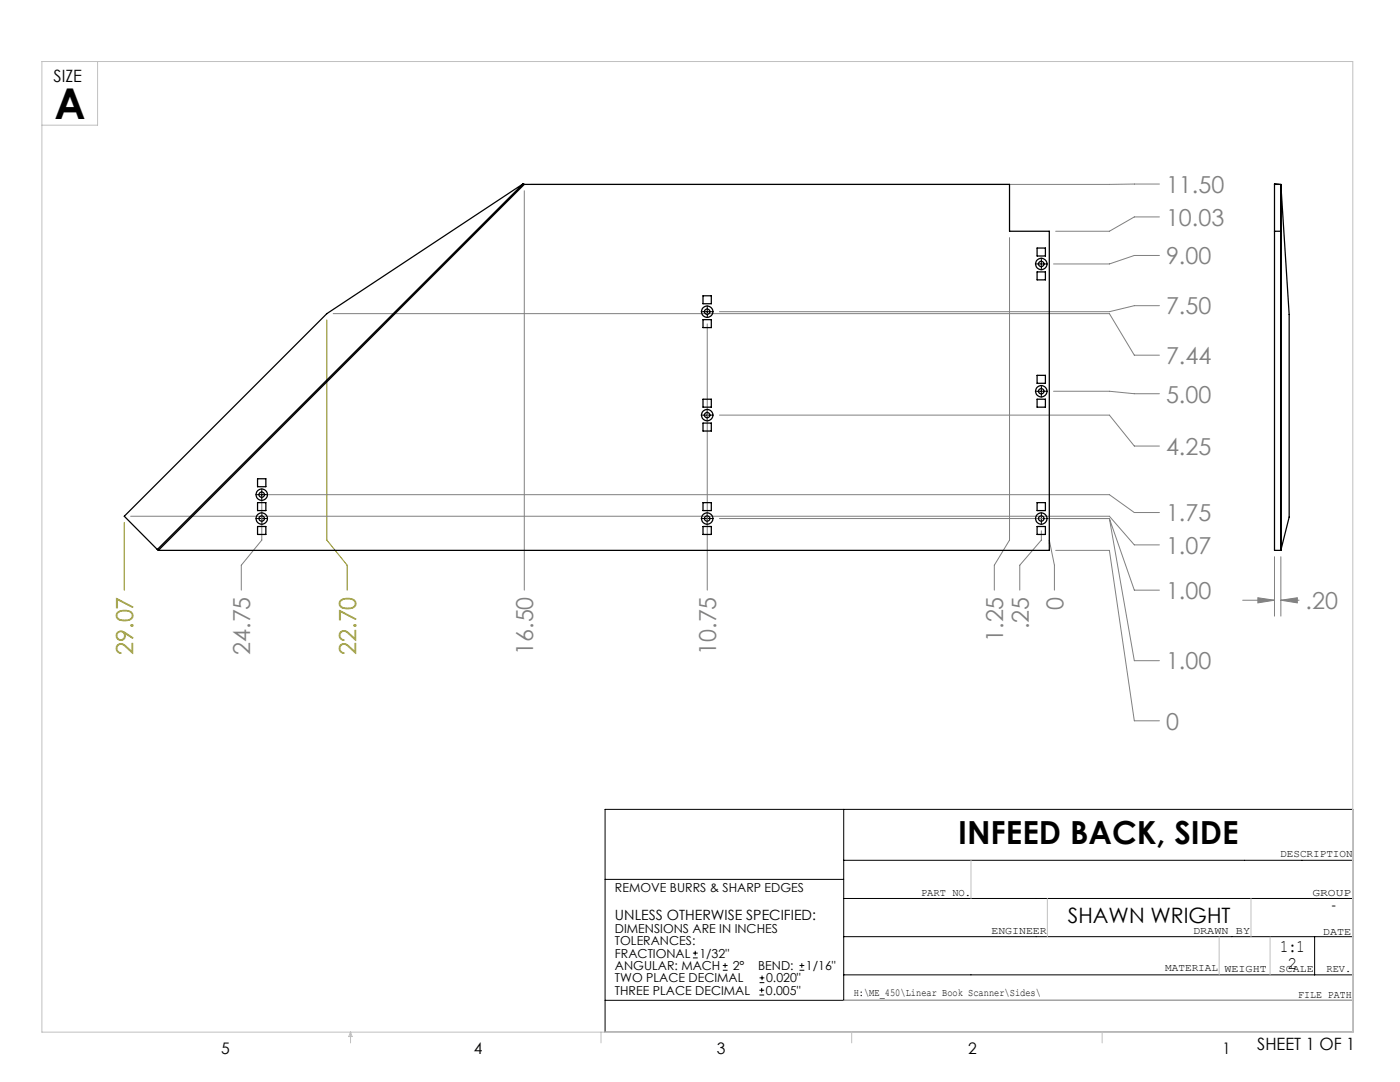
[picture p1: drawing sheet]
<svg xmlns="http://www.w3.org/2000/svg" width="279mm" height="216mm" viewBox="0 0 279 216" stroke-linecap="round" stroke-linejoin="round" font-family="sans-serif">
<g fill="none" stroke="#000" stroke-width=".2">
<path d="M206.6 52.7h2.4M207.8 51.5v2.3M139.9 62.2h2.4M141.1 61v2.4M206.6 78.1h2.4M207.8 76.9v2.3M51 98.7h2.4M52.2 97.5v2.4M139.9 82.8h2.4M141.1 81.7v2.3M51 103.5h2.4M52.2 102.3v2.3"/>
<path d="M139.9 103.5h2.4M141.1 102.3v2.3M206.6 103.5h2.4M207.8 102.3v2.3M120.8 161.5h149.2v44.5h-149.2zM120.8 175.5h47.6M168.4 179.3h101.6M168.4 161.5v38.1M168.4 171.7h101.6M120.8 199.6h149.2M138.3 191.1h.9M138.3 190.2h.9"/>
<path d="M138.7 189.7v.9M144.3 193.6h.9M144.3 192.7h.9M144.7 192.2v.9M151.6 198.5h.9M151.6 197.6h.9M151.6 196.1h.9M151.6 195.1h.9M152 197.1v.9M152.1 194.7v.9M159.6 193.6h.9M159.6 192.7h.9"/>
<path d="M160 192.2v.9M168.4 186.9h101.6M168.4 194.5h101.6M262.4 186.9v7.6"/>
</g>
<g fill="none" stroke="#808080" stroke-width=".2">
<path d="M104.6 38.1v79.7M231.4 36.7l-125.5 .1M201.5 47.4v60.4l-3.1 5v5M231.4 51h-5l-5 1.7h-11.1M231.4 43.3h-5l-5 2.8h-10.7M66.5 62.6h154.9l5 8.3h5M141.1 64.6v53.2M210.3 78.1h11.1l5 .5h5M231.4 61h-5l-5 1.2h-77.8M52.2 100v7.8l-4 5v5M53.5 98.7h167.9l5 3.6h5M143.6 82.8h77.8l5 6.2h5"/>
<path d="M26.1 103h195.3l5 5.7h5M143.6 103.5h77.8M207.8 105.9v1.9l-4.3 5v5M209.4 108.5v-.7l1 5v5M210.7 109.8h10.7l5 34h5M221.4 103.5l5 28.3h5M221.4 103.5l5 14.3h5M248 119.8h6.4M251 119.3l3.4 .5-3.4 .5zM254.4 111.1v11.8M255.6 119.8l3.3-.5v1zM255.6 111.1v11.8"/>
<path d="M255.6 119.8h3.7"/>
</g>
<path d="M65.2 63.9v43.9l4.1 5v5M24.8 104.3v13.5" fill="none" stroke="#808000" stroke-width=".2"/>
<g fill="none" stroke="#c0c0c0" stroke-width=".2">
<path d="M8.4 12.3h261.6v193.7h-261.6zM19.5 12.3v12.7h-11.1M193.8 171.7v7.6M209 179.3v7.6M249.7 179.3v7.6M168.4 199.6h101.6M243.3 186.9v7.6M253.5 186.9v7.6M70 206v2.1M70 206l.3 .8h-.7zM119.9 206v2.1M170 206v2.1"/>
<path d="M220 206v2.1"/>
</g>
<path d="M251 119.3l3.4 .5-3.4 .5zM255.6 119.8l3.3-.5v1z" fill="#808080"/>
<g fill="none" stroke="#000" stroke-width=".25">
<path d="M104.4 36.7l-73 72.9M104.4 36.7l.2 .1M104.4 36.7l-39.2 25.9-40.4 40.4 6.6 6.6M104.6 36.8l-73 73M104.6 36.8h96.9v9.3h7.9v63.7h-177.8M254.4 36.8h1.2v73M255.3 36.8l-.9-.1v73.1h1.2M255.6 36.8l1.7 26v40.4l-1.7 6.6M140.3 59h1.7v1.6h-1.7zM207 49.5h1.6v1.6h-1.6zM207 54.3h1.6v1.5h-1.6zM254.4 46.1h1.2"/>
<path d="M140.3 79.7h1.7v1.5h-1.7zM140.3 63.8h1.7v1.6h-1.7zM207 74.9h1.6v1.6h-1.6zM207 79.7h1.6v1.5h-1.6zM51.4 95.5h1.7v1.6h-1.7zM140.3 84.4h1.7v1.6h-1.7zM31.4 109.6l.2 .2M51.4 105.1h1.7v1.5h-1.7zM51.4 100.3h1.7v1.6h-1.7zM140.3 105.1h1.7v1.5h-1.7zM140.3 100.3h1.7v1.6h-1.7zM207 100.3h1.6v1.6h-1.6z"/>
<path d="M207 105.1h1.6v1.5h-1.6z"/>
<circle cx="207.8" cy="52.7" r=".54"/>
<circle cx="207.8" cy="52.7" r="1.14"/>
<circle cx="141.1" cy="62.2" r=".54"/>
<circle cx="141.1" cy="62.2" r="1.14"/>
<circle cx="207.8" cy="78.1" r=".54"/>
<circle cx="207.8" cy="78.1" r="1.14"/>
<circle cx="52.2" cy="98.7" r=".54"/>
<circle cx="52.2" cy="98.7" r="1.14"/>
<circle cx="141.1" cy="82.8" r=".54"/>
<circle cx="141.1" cy="82.8" r="1.14"/>
<circle cx="52.2" cy="103.5" r=".54"/>
<circle cx="52.2" cy="103.5" r="1.14"/>
<circle cx="141.1" cy="103.5" r=".54"/>
<circle cx="141.1" cy="103.5" r="1.14"/>
<circle cx="207.8" cy="103.5" r=".54"/>
<circle cx="207.8" cy="103.5" r="1.14"/>
</g>
<text font-size="8.5" x="10.9" y="23.8">A</text>
<text font-size="6.3" x="191.2" y="168.4">INFEED BACK, SIDE</text>
<g font-size="4.7" fill="#808080">
<text x="232.7" y="38.5">11.50</text>
<text x="232.7" y="45">10.03</text>
<text x="232.7" y="52.7">9.00</text>
<text x="232.7" y="62.7">7.50</text>
<text x="232.7" y="72.6">7.44</text>
<text x="232.7" y="80.3">5.00</text>
<text x="232.7" y="90.7">4.25</text>
<text x="232.7" y="104">1.75</text>
<text x="232.7" y="110.5">1.07</text>
<text x="232.7" y="119.5">1.00</text>
<text x="205.3" y="125.5" transform="rotate(-90 205.3 125.5)">.25</text>
<text x="212.2" y="121.6" transform="rotate(-90 212.2 121.6)">0</text>
<text x="260.6" y="121.5">.20</text>
<text x="49.9" y="130.7" transform="rotate(-90 49.9 130.7)">24.75</text>
<text x="106.4" y="130.7" transform="rotate(-90 106.4 130.7)">16.50</text>
<text x="142.9" y="130.7" transform="rotate(-90 142.9 130.7)">10.75</text>
<text x="200.2" y="128.1" transform="rotate(-90 200.2 128.1)">1.25</text>
<text x="232.7" y="133.6">1.00</text>
<text x="232.7" y="145.6">0</text>
</g>
<g font-size="4.7" fill="#808000">
<text x="26.6" y="130.7" transform="rotate(-90 26.6 130.7)">29.07</text>
<text x="71.1" y="130.7" transform="rotate(-90 71.1 130.7)">22.70</text>
</g>
<text font-size="4.2" x="213.1" y="184.3">SHAWN WRIGHT</text>
<g font-size="3.5">
<text x="255.5" y="189.9">1:1</text>
<text x="257" y="193.4">2</text>
</g>
<g font-size="3.4">
<text x="10.7" y="16.4">SIZE</text>
<text x="250.9" y="209.5">SHEET 1 OF 1</text>
</g>
<g font-size="3.2">
<text x="44.2" y="210.4">5</text>
<text x="94.6" y="210.3">4</text>
<text x="143.1" y="210.4">3</text>
<text x="193.2" y="210.3">2</text>
<text x="244" y="210.3">1</text>
</g>
<g font-size="2.8">
<text x="122.7" y="183.6">UNLESS OTHERWISE SPECIFIED:</text>
<text x="265.7" y="181.6">-</text>
</g>
<g font-size="2.5">
<text x="122.7" y="178">REMOVE BURRS &amp; SHARP EDGES</text>
<text x="122.7" y="186.2">DIMENSIONS ARE IN INCHES</text>
<text x="122.7" y="188.6">TOLERANCES:</text>
<text x="122.7" y="191.1">FRACTIONAL</text>
<text x="139.6" y="191.1">1/32&quot;</text>
<text x="122.7" y="193.6">ANGULAR: MACH</text>
<text x="122.7" y="196">TWO PLACE DECIMAL</text>
<text x="146.2" y="193.6">2°</text>
<text x="151.3" y="193.6">BEND:</text>
<text x="152.9" y="196">0.020&quot;</text>
<text x="160.8" y="193.6">1/16&quot;</text>
<text x="122.7" y="198.5">THREE PLACE DECIMAL</text>
<text x="152.8" y="198.5">0.005&quot;</text>
</g>
<g font-size="2.1">
<text x="255.5" y="171">DESCRIPTION</text>
<text x="183.8" y="178.8">PART NO.</text>
<text x="261.9" y="178.8">GROUP</text>
<text x="197.9" y="186.4">ENGINEER</text>
<text x="238.1" y="186.4">DRAWN BY</text>
<text x="264" y="186.5">DATE</text>
<text x="232.5" y="193.8">MATERIAL</text>
<text x="244.4" y="193.9">WEIGHT</text>
<text x="255.2" y="194">SCALE</text>
<text x="264.7" y="193.9">REV.</text>
<text x="170.4" y="198.7">H:\ME_450\Linear Book Scanner\Sides\</text>
<text x="259.1" y="199.1">FILE PATH</text>
</g>
</svg>
